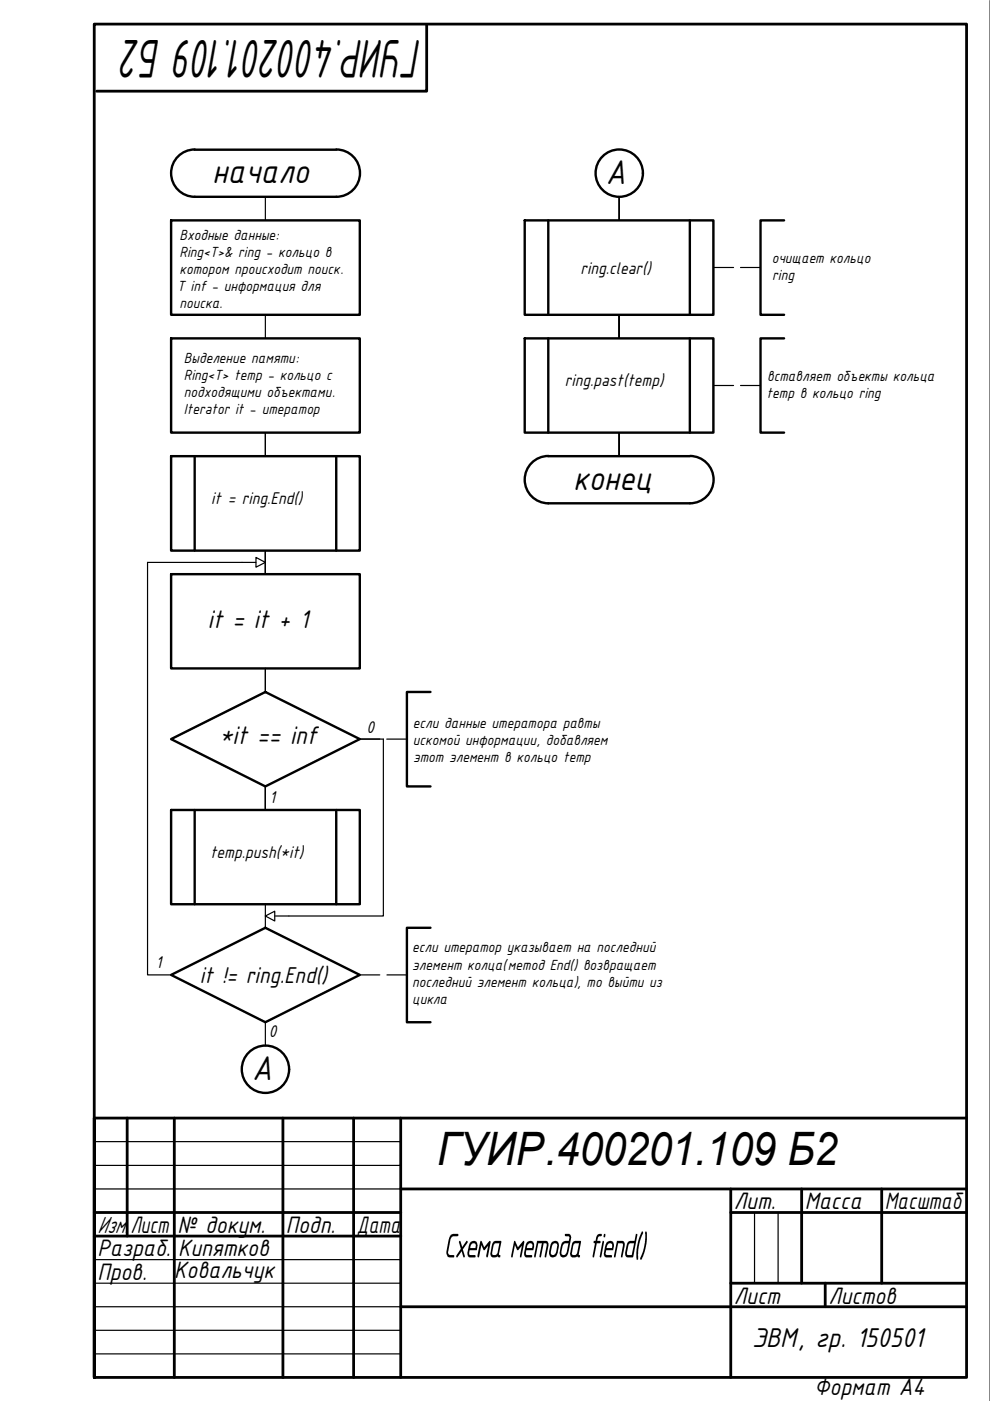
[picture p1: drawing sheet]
<svg xmlns="http://www.w3.org/2000/svg" width="210mm" height="297mm" viewBox="0 0 210 297" stroke-linecap="round" stroke-linejoin="round" font-family="sans-serif">
<!-- layer: 0 -->
<g fill="none" stroke="#000" stroke-width=".59">
<path d="M90.5 5.3v14h-70M27 237.1v25M37 237.1v54.9M60 237.1v54.9M75 237.1v54.9M85 237.1v54.9M204.9 237.1h-184.9v54.9h184.9v-286.9h-184.9v286.9M20 257.1h65M85 252.1h119.9M154.9 257.1h50M154.9 252.1v39.9M170 252.1v20"/>
<path d="M186.9 252.1v20M20 262.1h65M85 277.1h119.9M154.9 272.1h50M175 272.1v5"/>
</g>
<g fill="none" stroke="#000" stroke-width=".25">
<path d="M209.9 .1v296.9M56.3 41.7v5M131.3 41.7v5M151.3 56.7h4.2M157 56.7h4.2M56.3 66.7v5M131.3 66.7v5M56.3 91.7v5M131.3 91.7v5M151.3 81.7h4.2M157 81.7h4.2M54.3 119.2h-23v87.5h5"/>
<path d="M54.3 118.2l2 1-2 1.1zM56.3 116.7v5M56.3 141.7v5M76.3 156.7h5v37.5h-23M82 156.7h4.3M56.3 166.7v5M56.3 194.2l2-1v2.1zM56.3 191.7v5M56.3 216.7v5M76.3 206.7h4.2M82 206.7h4.3M20 242h65"/>
<path d="M20 247.1h65M20 252.1h65M154.9 252.1v5M160 257.1v15M165 257.1v15M20 267.1h65M20 272.1h65M20 277.1h65M20 282.1h65M20 287h65"/>
</g>
<path d="M121.8 263.6l-.3 .5-.3 1.6 .3 .4h.5l.3-.3 .5-2.2zM121.5 263.4l.5-.3 1.2 .1-.5 2.8a.33 .33 0 0 1 .3 .3 .33 .33 0 0 1-.2 .3l-.3-.1-.1-.2-.3 .3h-.7a.81 .81 0 0 1-.5-1z" fill="#000"/>
<g fill="none" stroke="#000" stroke-width=".51">
<path d="M41.3 31.7h30M41.3 31.7a5 5 0 0 0-5 5 5 5 0 0 0 5 5h30a5 5 0 0 0 5-5 5 5 0 0 0-5-5M36.3 46.7h40v20h-40zM111.3 46.7h40v20h-40zM116.2 46.7v20M146.3 46.7v20M166.2 46.7h-5v20h5M36.3 71.7h40v20h-40zM111.3 71.7h40v20h-40zM116.2 71.7v20M146.3 71.7v20M166.2 71.7h-5v20h5"/>
<path d="M36.3 96.7h40v20h-40zM41.3 96.7v20M71.3 96.7v20M116.2 96.7h30.1M116.3 96.7a5 5 0 0 0-5 5 5 5 0 0 0 5 5M146.3 96.7a5 5 0 0 1 5 5 5 5 0 0 1-5 5M116.2 106.7h30.1M36.3 121.7h40v20h-40zM36.3 156.7l20-10 20 10-20 10zM91.3 146.7h-5v20h5M36.3 171.7h40v20h-40zM41.3 171.7v20"/>
<path d="M71.3 171.7v20M91.3 196.7h-5v20h5M36.3 206.7l20-10 20 10-20 10z"/>
<circle cx="131.3" cy="36.7" r="5"/>
<circle cx="56.3" cy="226.7" r="5"/>
</g>
<path d="M56.3 66.7h20" fill="none" stroke="#000" stroke-width=".3"/>
<text font-size="12.4" x="89.5" y="8.5" transform="rotate(-180 89.5 8.5)">ГУИР.400201.109 Б2</text>
<text font-size="9.8" x="92.7" y="247.1">ГУИР.400201.109 Б2</text>
<g font-size="7.8">
<text x="45" y="38.9">начало</text>
<text x="128.4" y="39">А</text>
<text x="121.5" y="103.9">конец</text>
<text x="53.5" y="229">А</text>
<text x="94" y="266.6">Схема метода</text>
<text x="124.8" y="266.6">fiend()</text>
</g>
<text font-size="6.2" x="159.5" y="285.6">ЭВМ, гр. 150501</text>
<g font-size="5.8">
<text x="44.1" y="133.3">it = it + 1</text>
<text x="46.5" y="157.8">*it == inf</text>
</g>
<g font-size="5.4">
<text x="155.6" y="256.4">Лит.</text>
<text x="170.6" y="256.4">Масса</text>
<text x="187.6" y="256.4">Масштаб</text>
<text x="20.7" y="261.4">Изм.</text>
<text x="27.6" y="261.4">Лист</text>
<text x="37.6" y="261.4">№ докум.</text>
<text x="60.6" y="261.4">Подп.</text>
<text x="75.6" y="261.4">Дата</text>
<text x="20.7" y="266.3">Разраб.</text>
<text x="37.8" y="266.4">Кипятков</text>
<text x="20.7" y="271.3">Пров.</text>
<text x="37" y="271">Ковальчук</text>
<text x="155.6" y="276.4">Лист</text>
<text x="175.6" y="276.4">Листов</text>
<text x="172.6" y="295.9">Формат А4</text>
</g>
<text font-size="5.2" x="42.4" y="208.4">it != ring.End()</text>
<g font-size="3.9">
<text x="123.1" y="58.1">ring.clear()</text>
<text x="119.8" y="81.8">ring.past(temp)</text>
<text x="44.8" y="106.8">it = ring.End()</text>
<text x="77.7" y="155.3">0</text>
<text x="57.1" y="170.3">1</text>
<text x="44.5" y="181.8">temp.push(*it)</text>
<text x="33" y="205.1">1</text>
<text x="57" y="219.9">0</text>
</g>
<g font-size="3.4">
<text x="38.1" y="50.9">Входные данные:</text>
<text x="38.1" y="54.5">Ring&lt;T&gt;&amp; ring - кольцо в</text>
<text x="38.1" y="58.1">котором происходит поиск.</text>
<text x="163.6" y="55.9">очищает кольцо</text>
<text x="163.7" y="59.5">ring</text>
<text x="37.6" y="61.7">T inf - информация для</text>
<text x="38.1" y="65.3">поиска.</text>
<text x="39" y="76.9">Выделение памяти:</text>
<text x="39" y="80.5">Ring&lt;T&gt; temp - кольцо с</text>
<text x="162.6" y="80.8">вставляет объекты кольца</text>
<text x="39" y="84.1">подходящими объектами.</text>
<text x="39" y="87.7">Iterator it - итератор</text>
<text x="162.5" y="84.4">temp в кольцо ring</text>
<text x="87.5" y="154.3">если данные итератора равты</text>
<text x="87.5" y="157.9">искомой информации, добавляем</text>
<text x="87.6" y="161.5">этот элемент в кольцо temp</text>
<text x="87.4" y="201.7">если итератор указывает на последний</text>
<text x="87.4" y="205.6">элемент колца(метод End() возвращает</text>
<text x="87.4" y="209.4">последний элемент кольца), то выйти из</text>
<text x="87.4" y="213">цикла</text>
</g>
</svg>
